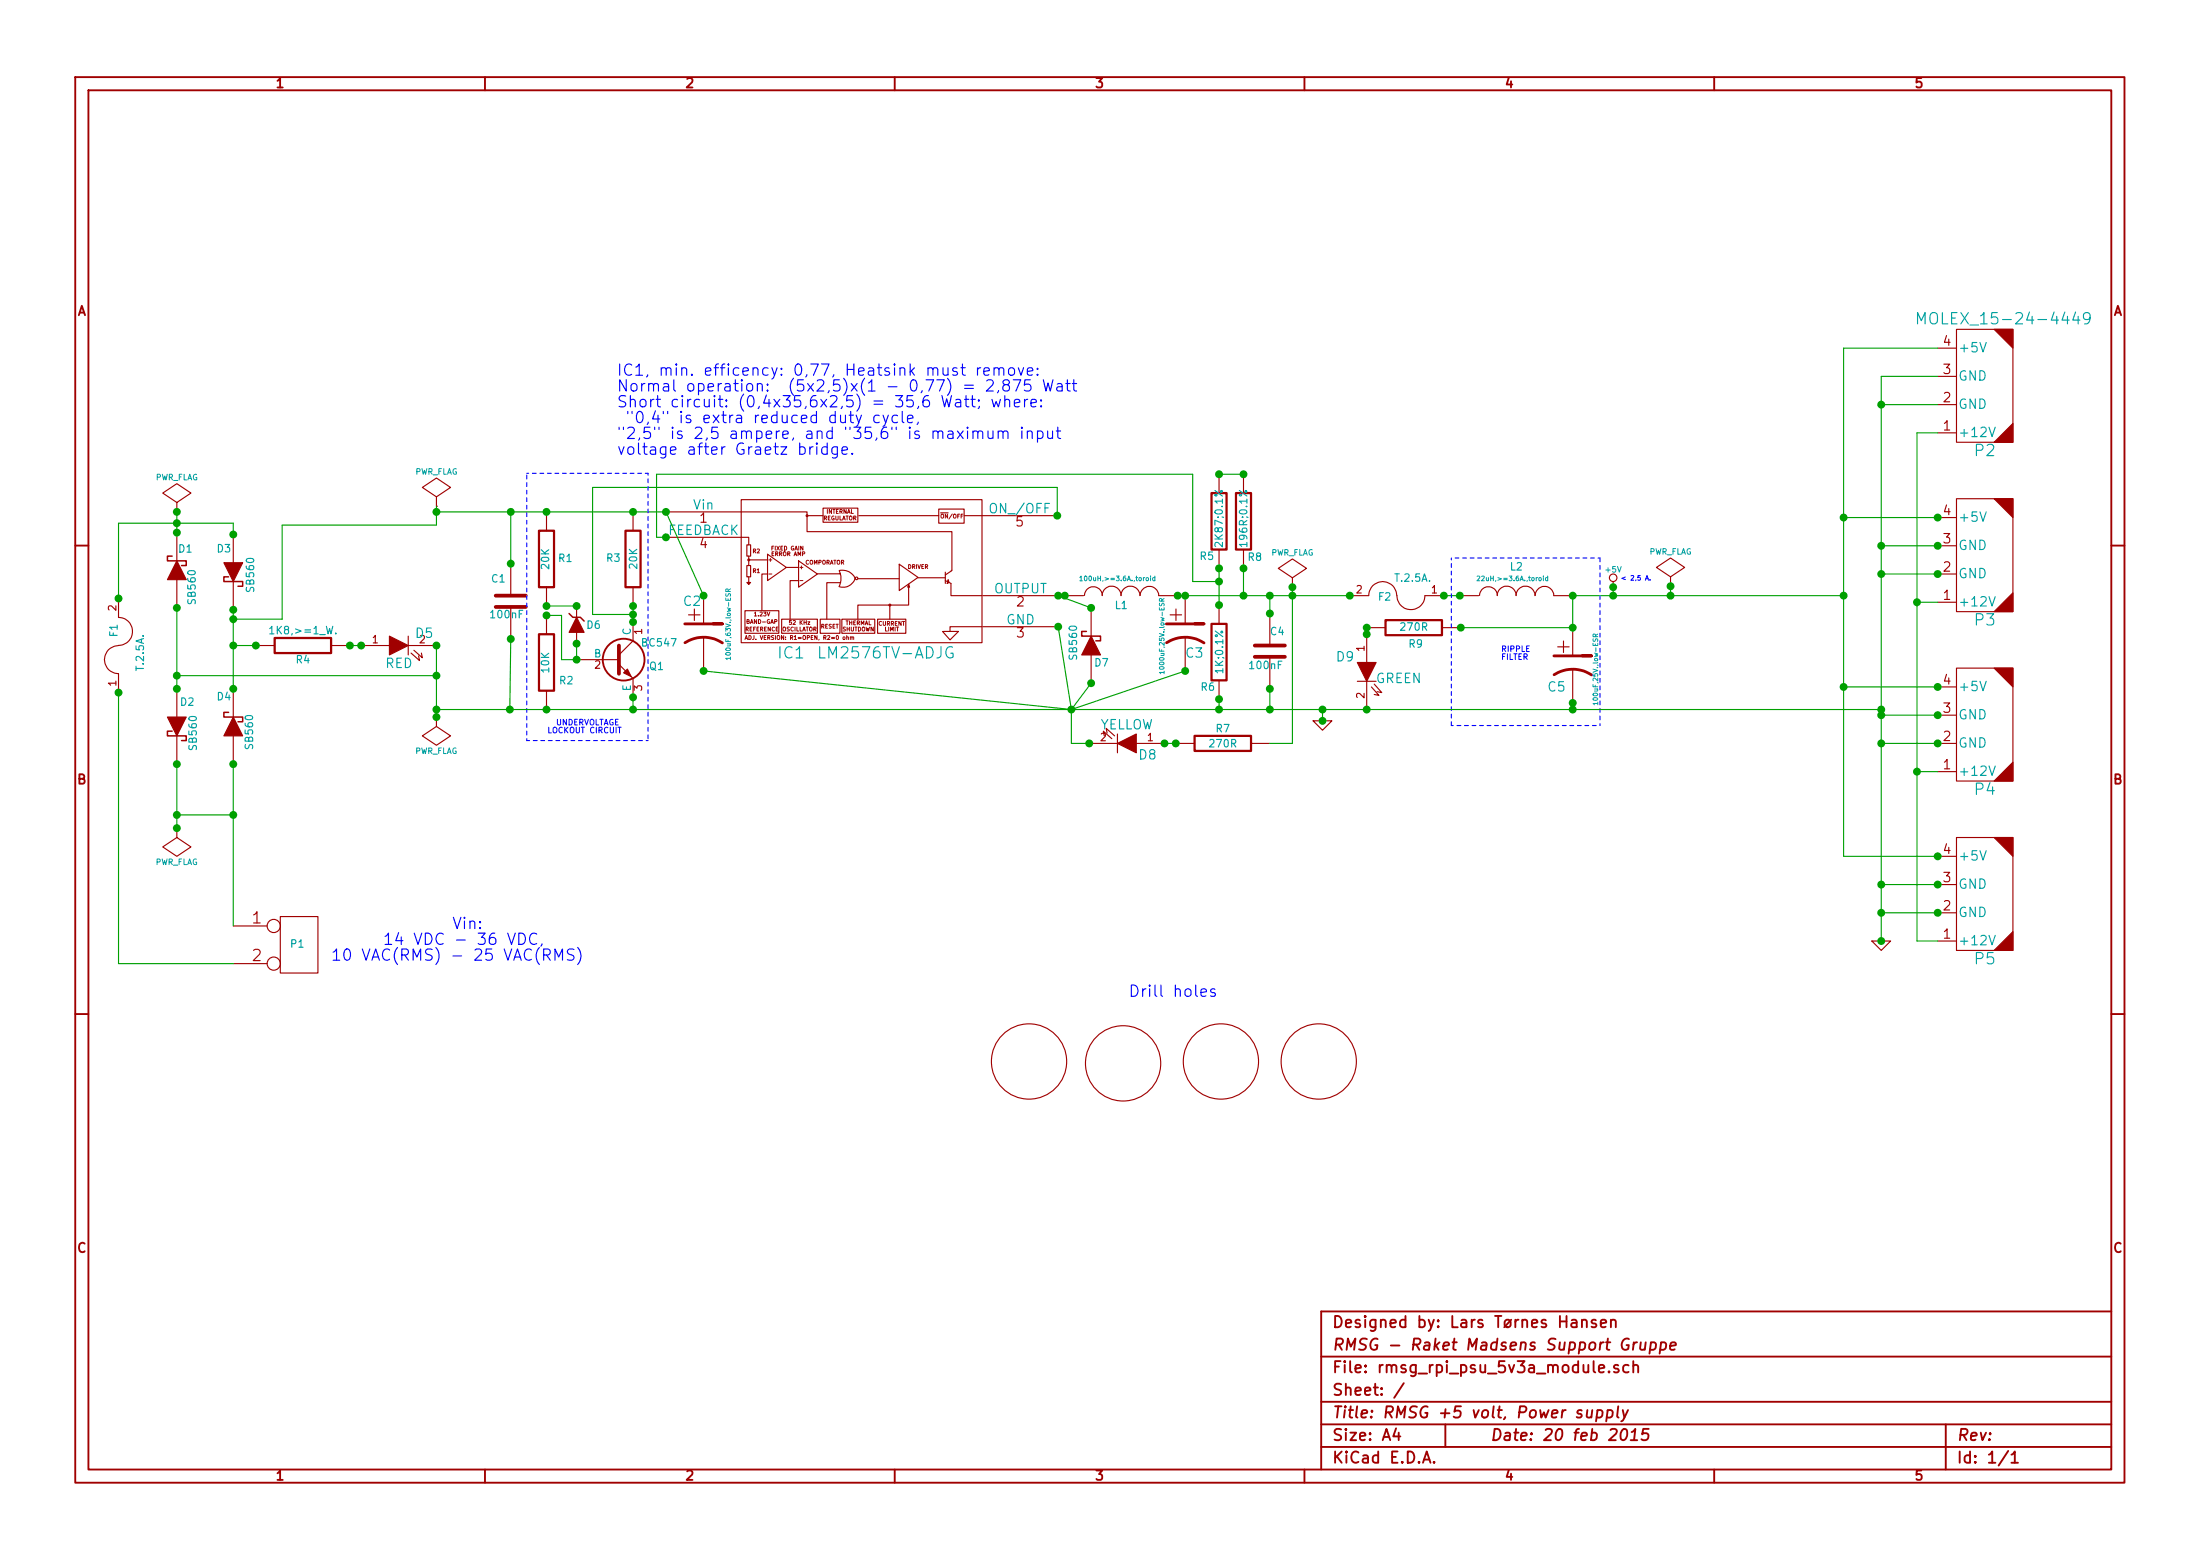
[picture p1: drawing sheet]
EESchema Schematic File Version 2
LIBS:power
LIBS:device
LIBS:transistors
LIBS:conn
LIBS:linear
LIBS:regul
LIBS:74xx
LIBS:cmos4000
LIBS:adc-dac
LIBS:memory
LIBS:xilinx
LIBS:special
LIBS:microcontrollers
LIBS:dsp
LIBS:microchip
LIBS:analog_switches
LIBS:motorola
LIBS:texas
LIBS:intel
LIBS:audio
LIBS:interface
LIBS:digital-audio
LIBS:philips
LIBS:display
LIBS:cypress
LIBS:siliconi
LIBS:opto
LIBS:atmel
LIBS:contrib
LIBS:valves
LIBS:75lbc179
LIBS:fod060l
LIBS:2n7000
LIBS:75176
LIBS:lm2576
LIBS:dmmt5401
LIBS:dmg2305ux
LIBS:si2369ds
LIBS:molex_15-24-4449
LIBS:rj45_wo_shield
LIBS:m2_5_drill_hole
LIBS:rmsg_rpi_psu_5v3a_module-cache
EELAYER 27 0
EELAYER END
$Descr A4 11693 8268
encoding utf-8
Sheet 1 1
Title "RMSG +5 volt, Power supply"
Date "20 feb 2015"
Rev ""
Comp "RMSG - Raket Madsens Support Gruppe"
Comment1 "Designed by: Lars Tørnes Hansen"
Comment2 ""
Comment3 ""
Comment4 ""
$EndDescr
$Comp
L CP1 C3
U 1 1
P 6300 3355
F 0 "C3" H 6300 3245 50  0000 L CNN
F 1 "1000uF,25V.,low-ESR" V 6180 3135 25  0000 L CNN
F 2 "capacitor_multicomp_GPR_1000uF" H 6300 3355 60  0001 C CNN
F 3 "~" H 6300 3355 60  0000 C CNN
	1    6300 3355
	1    0    0    -1  
$EndComp
$Comp
L CP1 C2
U 1 1
P 3740 3355
F 0 "C2" H 3630 3520 50  0000 L CNN
F 1 "100uF,63V.,low-ESR" V 3875 3210 25  0000 L CNN
F 2 "capacitor_panasonic_fr_a_100uf" H 3740 3355 60  0001 C CNN
F 3 "~" H 3740 3355 60  0000 C CNN
	1    3740 3355
	1    0    0    -1  
$EndComp
$Comp
L C C1
U 1 1
P 2715 3185
F 0 "C1" H 2610 3300 40  0000 L CNN
F 1 "100nF" H 2600 3110 40  0000 L CNN
F 2 "C1" H 2753 3035 30  0001 C CNN
F 3 "~" H 2715 3185 60  0000 C CNN
	1    2715 3185
	1    0    0    -1  
$EndComp
$Comp
L C C4
U 1 1
P 6750 3450
F 0 "C4" H 6750 3550 40  0000 L CNN
F 1 "100nF" H 6635 3370 40  0000 L CNN
F 2 "C1" H 6788 3300 30  0001 C CNN
F 3 "~" H 6750 3450 60  0000 C CNN
	1    6750 3450
	1    0    0    -1  
$EndComp
$Comp
L +5V #PWR01
U 1 1
P 8575 3110
F 0 "#PWR01" H 8575 3200 20  0001 C CNN
F 1 "+5V" H 8575 3200 30  0000 C CNN
F 2 "" H 8575 3110 60  0000 C CNN
F 3 "" H 8575 3110 60  0000 C CNN
	1    8575 3110
	1    0    0    -1  
$EndComp
$Comp
L PWR_FLAG #FLG02
U 1 1
P 6870 3110
F 0 "#FLG02" H 6870 3205 30  0001 C CNN
F 1 "PWR_FLAG" H 6870 3290 30  0000 C CNN
F 2 "" H 6870 3110 60  0000 C CNN
F 3 "" H 6870 3110 60  0000 C CNN
	1    6870 3110
	1    0    0    -1  
$EndComp
$Comp
L FUSE F1
U 1 1
P 630 3420
F 0 "F1" H 710 3440 40  0000 C CNN
F 1 "T.2.5A." H 590 3300 40  0000 C CNN
F 2 "fuse_holder_5mm_x_20mm_schurter" H 630 3420 60  0001 C CNN
F 3 "~" H 630 3420 60  0000 C CNN
	1    630  3420
	0    -1   -1   0   
$EndComp
$Comp
L LM2576TV-ADJG IC1
U 1 1
P 4690 2645
F 0 "IC1" H 4205 1825 60  0000 C CNN
F 1 "LM2576TV-ADJG" H 4710 1825 60  0000 C CNN
F 2 "LM2576_TO-220-5_NDH0005D_HEATSINK" H 4690 2645 60  0001 C CNN
F 3 "~" H 4690 2645 60  0000 C CNN
	1    4690 2645
	1    0    0    -1  
$EndComp
$Comp
L DIODESCH D7
U 1 1
P 5800 3420
F 0 "D7" V 5710 3365 40  0000 C CNN
F 1 "SB560" H 5815 3510 40  0000 C CNN
F 2 "do201-15-DO201-15" H 5800 3420 60  0001 C CNN
F 3 "~" H 5800 3420 60  0000 C CNN
	1    5800 3420
	0    -1   -1   0   
$EndComp
$Comp
L INDUCTOR L1
U 1 1
P 5960 3155
F 0 "L1" V 5910 3155 40  0000 C CNN
F 1 "100uH,>=3.6A.,toroid" V 6050 3175 25  0000 C CNN
F 2 "inductor_toroid-bourns_pm2120" H 5960 3155 60  0001 C CNN
F 3 "~" H 5960 3155 60  0000 C CNN
	1    5960 3155
	0    -1   -1   0   
$EndComp
Text Notes 1760 4940 0    60   ~ 0
              Vin: \n      14 VDC - 36 VDC,\n10 VAC(RMS) - 25 VAC(RMS)
Text Notes 8615 3085 0    25   ~ 0
< 2,5 A.
$Comp
L CONN_2 P1
U 1 1
P 1590 5010
F 0 "P1" H 1580 5010 40  0000 C CNN
F 1 "CONN_2" V 1640 5010 40  0001 C CNN
F 2 "TE_Connectivity_AMP_350209-1" H 1590 5010 60  0001 C CNN
F 3 "" H 1590 5010 60  0000 C CNN
	1    1590 5010
	1    0    0    -1  
$EndComp
$Comp
L PWR_FLAG #FLG03
U 1 1
P 940 4390
F 0 "#FLG03" H 940 4485 30  0001 C CNN
F 1 "PWR_FLAG" H 940 4570 30  0000 C CNN
F 2 "" H 940 4390 60  0000 C CNN
F 3 "" H 940 4390 60  0000 C CNN
	1    940  4390
	-1   0    0    1   
$EndComp
$Comp
L FUSE F2
U 1 1
P 7425 3155
F 0 "F2" H 7490 3160 40  0000 C CNN
F 1 "T.2.5A." H 7340 3060 40  0000 C CNN
F 2 "fuse_holder_5mm_x_20mm_schurter" H 7425 3155 60  0001 C CNN
F 3 "~" H 7425 3155 60  0000 C CNN
	1    7425 3155
	-1   0    0    1   
$EndComp
$Comp
L R R9
U 1 1
P 7515 3325
F 0 "R9" V 7430 3315 40  0000 C CNN
F 1 "270R" V 7520 3325 40  0000 C CNN
F 2 "resistor_250milliwatt-TE_Connectivity_LR0204" V 7445 3325 30  0001 C CNN
F 3 "~" H 7515 3325 30  0000 C CNN
	1    7515 3325
	0    -1   -1   0   
$EndComp
$Comp
L LED D9
U 1 1
P 7265 3560
F 0 "D9" V 7190 3675 50  0000 C CNN
F 1 "GREEN" V 7305 3390 50  0000 C CNN
F 2 "led5mm-LED5MM" H 7340 3355 60  0001 C CNN
F 3 "~" H 7265 3560 60  0000 C CNN
	1    7265 3560
	0    -1   1    0   
$EndComp
$Comp
L LED D8
U 1 1
P 5990 3940
F 0 "D8" H 5880 4000 50  0000 C CNN
F 1 "YELLOW" H 5990 3840 50  0000 C CNN
F 2 "led5mm-LED5MM" H 5930 4090 60  0001 C CNN
F 3 "~" H 5990 3940 60  0000 C CNN
	1    5990 3940
	-1   0    0    1   
$EndComp
$Comp
L R R7
U 1 1
P 6500 3940
F 0 "R7" V 6580 3940 40  0000 C CNN
F 1 "270R" V 6500 3940 40  0000 C CNN
F 2 "resistor_250milliwatt-TE_Connectivity_LR0204" V 6430 3940 30  0001 C CNN
F 3 "~" H 6500 3940 30  0000 C CNN
	1    6500 3940
	0    -1   -1   0   
$EndComp
$Comp
L R R4
U 1 1
P 1610 3420
F 0 "R4" V 1690 3420 40  0000 C CNN
F 1 "1K8,>=1_W." V 1535 3420 40  0000 C CNN
F 2 "R7" V 1540 3420 30  0001 C CNN
F 3 "~" H 1610 3420 30  0000 C CNN
	1    1610 3420
	0    1    1    0   
$EndComp
$Comp
L LED D5
U 1 1
P 2120 3420
F 0 "D5" H 2255 3480 50  0000 C CNN
F 1 "RED" H 2120 3320 50  0000 C CNN
F 2 "led5mm-LED5MM" H 2130 3540 60  0001 C CNN
F 3 "~" H 2120 3420 60  0000 C CNN
	1    2120 3420
	1    0    0    -1  
$EndComp
Text Notes 3280 2000 0    60   ~ 0
IC1, min. efficency: 0,77, Heatsink must remove: \nNormal operation:  (5x2,5)x(1 - 0,77) = 2,875 Watt \nShort circuit: (0,4x35,6x2,5) = 35,6 Watt; where:\n "0,4" is extra reduced duty cycle, \n"2,5" is 2,5 ampere, and "35,6" is maximum input \nvoltage after Graetz bridge.
$Comp
L DIODESCH D1
U 1 1
P 940 3020
F 0 "D1" V 1055 2975 40  0000 C CNN
F 1 "SB560" H 850 2935 40  0000 C CNN
F 2 "do201-15-DO201-15" H 940 3020 60  0001 C CNN
F 3 "~" H 940 3020 60  0000 C CNN
	1    940  3020
	0    -1   -1   0   
$EndComp
$Comp
L DIODESCH D4
U 1 1
P 1240 3850
F 0 "D4" V 1400 3900 40  0000 C CNN
F 1 "SB560" H 1210 3760 40  0000 C CNN
F 2 "do201-15-DO201-15" H 1240 3850 60  0001 C CNN
F 3 "~" H 1240 3850 60  0000 C CNN
	1    1240 3850
	0    -1   -1   0   
$EndComp
$Comp
L DIODESCH D3
U 1 1
P 1240 3030
F 0 "D3" V 1120 2980 40  0000 C CNN
F 1 "SB560" H 1255 3120 40  0000 C CNN
F 2 "do201-15-DO201-15" H 1240 3030 60  0001 C CNN
F 3 "~" H 1240 3030 60  0000 C CNN
	1    1240 3030
	0    1    1    0   
$EndComp
$Comp
L DIODESCH D2
U 1 1
P 940 3850
F 0 "D2" V 815 3905 40  0000 C CNN
F 1 "SB560" H 975 3935 40  0000 C CNN
F 2 "do201-15-DO201-15" H 940 3850 60  0001 C CNN
F 3 "~" H 940 3850 60  0000 C CNN
	1    940  3850
	0    1    1    0   
$EndComp
$Comp
L PWR_FLAG #FLG04
U 1 1
P 940 2710
F 0 "#FLG04" H 940 2805 30  0001 C CNN
F 1 "PWR_FLAG" H 940 2890 30  0000 C CNN
F 2 "" H 940 2710 60  0000 C CNN
F 3 "" H 940 2710 60  0000 C CNN
	1    940  2710
	1    0    0    -1  
$EndComp
$Comp
L PWR_FLAG #FLG05
U 1 1
P 2320 2680
F 0 "#FLG05" H 2320 2775 30  0001 C CNN
F 1 "PWR_FLAG" H 2320 2860 30  0000 C CNN
F 2 "" H 2320 2680 60  0000 C CNN
F 3 "" H 2320 2680 60  0000 C CNN
	1    2320 2680
	1    0    0    -1  
$EndComp
$Comp
L INDUCTOR L2
U 1 1
P 8060 3155
F 0 "L2" V 8215 3155 40  0000 C CNN
F 1 "22uH,>=3.6A.,toroid" V 8150 3175 25  0000 C CNN
F 2 "inductor_toroid-bourns_pm2120" H 8060 3155 60  0001 C CNN
F 3 "~" H 8060 3155 60  0000 C CNN
	1    8060 3155
	0    -1   -1   0   
$EndComp
$Comp
L CP1 C5
U 1 1
P 8360 3525
F 0 "C5" H 8225 3405 50  0000 L CNN
F 1 "100uF,25V.,low-ESR" V 8485 3310 25  0000 L CNN
F 2 "capacitor_panasonic_fr_a_100uf" H 8360 3525 60  0001 C CNN
F 3 "~" H 8360 3525 60  0000 C CNN
	1    8360 3525
	1    0    0    -1  
$EndComp
$Comp
L R R1
U 1 1
P 2905 2960
F 0 "R1" H 2805 2955 40  0000 C CNN
F 1 "20K" V 2912 2961 40  0000 C CNN
F 2 "resistor_250milliwatt-TE_Connectivity_LR0204" V 2835 2960 30  0001 C CNN
F 3 "~" H 2905 2960 30  0000 C CNN
	1    2905 2960
	-1   0    0    1   
$EndComp
$Comp
L R R2
U 1 1
P 2905 3510
F 0 "R2" H 2800 3605 40  0000 C CNN
F 1 "10K" V 2912 3511 40  0000 C CNN
F 2 "resistor_250milliwatt-TE_Connectivity_LR0204" V 2835 3510 30  0001 C CNN
F 3 "~" H 2905 3510 30  0000 C CNN
	1    2905 3510
	-1   0    0    1   
$EndComp
$Comp
L R R3
U 1 1
P 3365 2960
F 0 "R3" H 3260 2960 40  0000 C CNN
F 1 "20K" V 3372 2961 40  0000 C CNN
F 2 "resistor_250milliwatt-TE_Connectivity_LR0204" V 3295 2960 30  0001 C CNN
F 3 "~" H 3365 2960 30  0000 C CNN
	1    3365 2960
	1    0    0    -1  
$EndComp
$Comp
L BC547 Q1
U 1 1
P 3265 3495
F 0 "Q1" H 3530 3455 40  0000 R CNN
F 1 "BC547" H 3600 3580 40  0000 R CNN
F 2 "to92-TO92" H 3505 3515 29  0001 C CNN
F 3 "" H 3265 3495 60  0000 C CNN
	1    3265 3495
	1    0    0    -1  
$EndComp
$Comp
L ZENERSMALL D6
U 1 1
P 3065 3310
F 0 "D6" V 3065 3220 40  0000 C CNN
F 1 "8V7, Zener" V 2995 3230 30  0001 C CNN
F 2 "DO-35" H 3065 3310 60  0001 C CNN
F 3 "~" H 3065 3310 60  0000 C CNN
	1    3065 3310
	0    -1   -1   0   
$EndComp
Text Notes 2910 3855 0    30   ~ 0
  UNDERVOLTAGE \nLOCKOUT CIRCUIT\n
Text Notes 7980 3465 0    30   ~ 0
RIPPLE\nFILTER
Wire Wire Line
	630  2770 1240 2770
Wire Wire Line
	2320 2710 3540 2710
Connection ~ 2715 2710
Wire Wire Line
	2715 2710 2715 2985
Wire Wire Line
	2710 3760 2715 3385
Connection ~ 2710 3760
Connection ~ 2715 3385
Connection ~ 2715 2985
Connection ~ 3540 2710
Connection ~ 3540 2845
Connection ~ 5620 2730
Connection ~ 5625 3320
Wire Wire Line
	3150 2580 5620 2580
Wire Wire Line
	5620 2580 5620 2730
Wire Wire Line
	5695 3760 5625 3320
Wire Wire Line
	3540 2710 3740 3155
Connection ~ 3740 3155
Wire Wire Line
	5695 3760 3740 3555
Connection ~ 3740 3555
Connection ~ 5695 3760
Connection ~ 5625 3155
Wire Wire Line
	5625 3155 5660 3155
Connection ~ 5660 3155
Connection ~ 6260 3155
Wire Wire Line
	5695 3760 6300 3555
Connection ~ 6300 3555
Connection ~ 6300 3155
Wire Wire Line
	6260 3155 7175 3155
Wire Wire Line
	3490 2845 3490 2510
Wire Wire Line
	3490 2510 6340 2510
Wire Wire Line
	6750 3760 6750 3650
Connection ~ 6750 3760
Wire Wire Line
	6750 3250 6750 3155
Connection ~ 6750 3155
Connection ~ 6750 3650
Connection ~ 6750 3250
Connection ~ 7175 3155
Connection ~ 7675 3155
Wire Wire Line
	6190 3940 6250 3940
Wire Wire Line
	5790 3940 5695 3940
Wire Wire Line
	5695 3940 5695 3760
Connection ~ 6250 3940
Connection ~ 6190 3940
Connection ~ 5790 3940
Wire Wire Line
	7675 3155 7760 3155
Connection ~ 7760 3155
Connection ~ 8360 3155
Wire Wire Line
	9800 3155 8360 3155
Wire Wire Line
	8360 3155 8360 3325
Connection ~ 8360 3325
Wire Wire Line
	8360 3325 7765 3325
Connection ~ 7765 3325
Wire Wire Line
	3540 2845 3490 2845
Connection ~ 2905 3760
Connection ~ 2905 2710
Connection ~ 3365 2710
Connection ~ 2905 3260
Connection ~ 2905 3210
Wire Wire Line
	3365 3210 3365 3295
Connection ~ 3365 3295
Connection ~ 3365 3210
Wire Wire Line
	3365 3760 3365 3695
Connection ~ 3365 3760
Connection ~ 3365 3695
Wire Wire Line
	3065 3495 2985 3495
Wire Wire Line
	2985 3495 2985 3260
Wire Wire Line
	2985 3260 2905 3260
Wire Wire Line
	2905 3210 3065 3210
Connection ~ 3065 3210
Connection ~ 3065 3495
Connection ~ 3065 3410
Wire Wire Line
	3365 3255 3150 3255
Wire Wire Line
	3150 3255 3150 2580
Connection ~ 3365 3255
Wire Notes Line
	2800 2505 3445 2505
Wire Notes Line
	3445 2505 3445 3925
Wire Notes Line
	3445 3925 2800 3925
Wire Notes Line
	2800 3925 2800 2505
Wire Wire Line
	7265 3360 7265 3325
Connection ~ 7265 3325
Connection ~ 7265 3360
Connection ~ 7265 3760
Wire Notes Line
	7715 2955 7715 3845
Wire Notes Line
	7715 3845 8505 3845
Wire Notes Line
	8505 3845 8505 2955
Wire Notes Line
	8505 2955 7715 2955
Wire Wire Line
	3065 3410 3065 3495
Wire Wire Line
	2320 3760 10000 3760
Wire Wire Line
	8360 3760 8360 3725
Connection ~ 8360 3725
Wire Wire Line
	8575 3155 8575 3110
Connection ~ 8575 3110
$Comp
L MOLEX_15-24-4449 P2
U 1 1
P 10550 2040
F 0 "P2" H 10550 1690 60  0000 C CNN
F 1 "MOLEX_15-24-4449" H 10650 2390 60  0000 C CNN
F 2 "MOLEX-15-24-4449" H 10550 2040 60  0001 C CNN
F 3 "~" H 10550 2040 60  0000 C CNN
	1    10550 2040
	1    0    0    -1  
$EndComp
$Comp
L MOLEX_15-24-4449 P3
U 1 1
P 10550 2940
F 0 "P3" H 10550 2590 60  0000 C CNN
F 1 "MOLEX_15-24-4449" H 10650 3290 60  0001 C CNN
F 2 "MOLEX-15-24-4449" H 10550 2940 60  0001 C CNN
F 3 "~" H 10550 2940 60  0000 C CNN
	1    10550 2940
	1    0    0    -1  
$EndComp
$Comp
L MOLEX_15-24-4449 P4
U 1 1
P 10550 3840
F 0 "P4" H 10550 3490 60  0000 C CNN
F 1 "MOLEX_15-24-4449" H 10650 4190 60  0001 C CNN
F 2 "MOLEX-15-24-4449" H 10550 3840 60  0001 C CNN
F 3 "~" H 10550 3840 60  0000 C CNN
	1    10550 3840
	1    0    0    -1  
$EndComp
$Comp
L MOLEX_15-24-4449 P5
U 1 1
P 10550 4740
F 0 "P5" H 10550 4390 60  0000 C CNN
F 1 "MOLEX_15-24-4449" H 10650 5090 60  0001 C CNN
F 2 "MOLEX-15-24-4449" H 10550 4740 60  0001 C CNN
F 3 "~" H 10550 4740 60  0000 C CNN
	1    10550 4740
	1    0    0    -1  
$EndComp
Wire Wire Line
	10000 4840 10300 4840
Wire Wire Line
	10000 3940 10300 3940
Wire Wire Line
	10000 3040 10300 3040
Connection ~ 10000 3940
Connection ~ 10000 3040
Wire Wire Line
	10000 2890 10300 2890
Wire Wire Line
	10000 3790 10300 3790
Wire Wire Line
	9800 4540 10300 4540
Wire Wire Line
	9800 1840 9800 4540
Wire Wire Line
	9800 3640 10300 3640
Wire Wire Line
	10300 2740 9800 2740
Connection ~ 9800 3640
Connection ~ 9800 2740
$Comp
L GND #PWR06
U 1 1
P 10000 4990
F 0 "#PWR06" H 10000 4990 30  0001 C CNN
F 1 "GND" H 10000 4920 30  0001 C CNN
F 2 "" H 10000 4990 60  0000 C CNN
F 3 "" H 10000 4990 60  0000 C CNN
	1    10000 4990
	1    0    0    -1  
$EndComp
Wire Wire Line
	10000 1990 10000 4990
Connection ~ 10000 4840
Connection ~ 10300 2740
Connection ~ 10300 2890
Connection ~ 10300 3040
Connection ~ 10300 3640
Connection ~ 10300 3790
Connection ~ 10300 3940
Connection ~ 10300 4540
Connection ~ 10300 4840
Connection ~ 10000 4990
Wire Wire Line
	6870 3940 6750 3940
Wire Wire Line
	6870 3110 6870 3940
Connection ~ 6870 3155
Connection ~ 6870 3110
$Comp
L R R6
U 1 1
P 6480 3455
F 0 "R6" H 6420 3265 40  0000 C CNN
F 1 "1K;0.1%" V 6487 3456 40  0000 C CNN
F 2 "resistor_250milliwatt-TE_Connectivity_LR0204" V 6410 3455 30  0001 C CNN
F 3 "~" H 6480 3455 30  0000 C CNN
	1    6480 3455
	1    0    0    -1  
$EndComp
Wire Wire Line
	6480 3705 6480 3760
Connection ~ 6480 3760
Connection ~ 6480 3705
$Comp
L R R5
U 1 1
P 6480 2760
F 0 "R5" H 6415 2570 40  0000 C CNN
F 1 "2K87;0.1%" V 6485 2775 40  0000 C CNN
F 2 "resistor_250milliwatt-TE_Connectivity_LR0204" V 6410 2760 30  0001 C CNN
F 3 "~" H 6480 2760 30  0000 C CNN
	1    6480 2760
	1    0    0    -1  
$EndComp
$Comp
L R R8
U 1 1
P 6610 2760
F 0 "R8" H 6670 2565 40  0000 C CNN
F 1 "196R;0.1%" V 6615 2775 40  0000 C CNN
F 2 "resistor_250milliwatt-TE_Connectivity_LR0204" V 6540 2760 30  0001 C CNN
F 3 "~" H 6610 2760 30  0000 C CNN
	1    6610 2760
	1    0    0    -1  
$EndComp
Wire Wire Line
	6610 3010 6610 3155
Connection ~ 6610 3155
Connection ~ 6610 3010
Wire Wire Line
	6480 3010 6480 3205
Connection ~ 6480 3205
Connection ~ 6480 3010
Wire Wire Line
	6340 2510 6340 3080
Wire Wire Line
	6340 3080 6480 3080
Connection ~ 6480 3080
Wire Wire Line
	6480 2510 6610 2510
Connection ~ 6480 2510
Connection ~ 6610 2510
Wire Wire Line
	5695 3760 5800 3620
Connection ~ 5800 3620
Wire Wire Line
	5625 3155 5800 3220
Connection ~ 5800 3220
Wire Wire Line
	10300 4690 10000 4690
Connection ~ 10000 4690
Connection ~ 10300 4690
Connection ~ 10000 3790
Connection ~ 10000 2890
$Comp
L GND #PWR07
U 1 1
P 7030 3820
F 0 "#PWR07" H 7030 3820 30  0001 C CNN
F 1 "GND" H 7030 3750 30  0001 C CNN
F 2 "" H 7030 3820 60  0000 C CNN
F 3 "" H 7030 3820 60  0000 C CNN
	1    7030 3820
	1    0    0    -1  
$EndComp
Wire Wire Line
	7030 3820 7030 3760
Connection ~ 7030 3760
Connection ~ 7030 3820
Connection ~ 9800 3155
Connection ~ 8575 3155
Connection ~ 10000 3760
Connection ~ 8360 3760
$Comp
L PWR_FLAG #FLG08
U 1 1
P 8880 3105
F 0 "#FLG08" H 8880 3200 30  0001 C CNN
F 1 "PWR_FLAG" H 8880 3285 30  0000 C CNN
F 2 "" H 8880 3105 60  0000 C CNN
F 3 "" H 8880 3105 60  0000 C CNN
	1    8880 3105
	1    0    0    -1  
$EndComp
Wire Wire Line
	8880 3105 8880 3155
Connection ~ 8880 3155
Connection ~ 8880 3105
$Comp
L PWR_FLAG #FLG09
U 1 1
P 2320 3800
F 0 "#FLG09" H 2320 3895 30  0001 C CNN
F 1 "PWR_FLAG" H 2320 3980 30  0000 C CNN
F 2 "" H 2320 3800 60  0000 C CNN
F 3 "" H 2320 3800 60  0000 C CNN
	1    2320 3800
	-1   0    0    1   
$EndComp
Wire Wire Line
	940  3650 940  3220
Wire Wire Line
	1240 3650 1240 3230
Wire Wire Line
	1240 2770 1240 2830
Wire Wire Line
	940  2710 940  2820
Connection ~ 940  2770
Wire Wire Line
	940  4050 940  4390
Wire Wire Line
	1240 4050 1240 4910
Connection ~ 1240 4050
Connection ~ 940  4050
Connection ~ 940  3650
Connection ~ 1240 3650
Connection ~ 940  3220
Connection ~ 1240 3230
Connection ~ 940  2820
Connection ~ 1240 2830
Wire Wire Line
	2320 3420 2320 3800
Wire Wire Line
	2320 3580 940  3580
Connection ~ 940  3580
Wire Wire Line
	1240 3280 1500 3280
Wire Wire Line
	1500 3280 1500 2780
Wire Wire Line
	1500 2780 2320 2780
Connection ~ 1240 3280
Wire Wire Line
	1360 3420 1240 3420
Connection ~ 1240 3420
Connection ~ 1360 3420
Wire Wire Line
	1240 4320 940  4320
Connection ~ 1240 4320
Connection ~ 940  4320
Connection ~ 940  4390
Wire Wire Line
	630  5110 1240 5110
Wire Wire Line
	630  3670 630  5110
Wire Wire Line
	630  2770 630  3170
Connection ~ 2320 3580
Connection ~ 2320 3760
Connection ~ 2320 3800
Wire Wire Line
	2320 2780 2320 2680
Connection ~ 2320 2710
Connection ~ 2320 3420
Wire Wire Line
	1860 3420 1920 3420
Connection ~ 1860 3420
Connection ~ 1920 3420
Wire Wire Line
	10300 1840 9800 1840
Wire Wire Line
	10300 1990 10000 1990
Wire Wire Line
	10300 2140 10000 2140
Connection ~ 10000 2140
Connection ~ 940  2710
Connection ~ 630  3170
Connection ~ 630  3670
$Comp
L M2_5_DRILL_HOLE DRILL_HOLE1
U 1 1
P 5470 5630
F 0 "DRILL_HOLE1" H 5420 5330 60  0001 C CNN
F 1 "M2_5_DRILL_HOLE" H 5470 5930 60  0001 C CNN
F 2 "M2_50mm-Drill_hole_M2_85mm" H 5470 5630 60  0001 C CNN
F 3 "~" H 5470 5630 60  0000 C CNN
	1    5470 5630
	1    0    0    -1  
$EndComp
$Comp
L M2_5_DRILL_HOLE DRILL_HOLE2
U 1 1
P 5970 5640
F 0 "DRILL_HOLE2" H 5920 5340 60  0001 C CNN
F 1 "M2_5_DRILL_HOLE" H 5970 5940 60  0001 C CNN
F 2 "M2_50mm-Drill_hole_M2_85mm" H 5970 5640 60  0001 C CNN
F 3 "~" H 5970 5640 60  0000 C CNN
	1    5970 5640
	1    0    0    -1  
$EndComp
$Comp
L M2_5_DRILL_HOLE DRILL_HOLE3
U 1 1
P 6490 5630
F 0 "DRILL_HOLE3" H 6440 5330 60  0001 C CNN
F 1 "M2_5_DRILL_HOLE" H 6490 5930 60  0001 C CNN
F 2 "M2_50mm-Drill_hole_M2_85mm" H 6490 5630 60  0001 C CNN
F 3 "~" H 6490 5630 60  0000 C CNN
	1    6490 5630
	1    0    0    -1  
$EndComp
$Comp
L M2_5_DRILL_HOLE DRILL_HOLE4
U 1 1
P 7010 5630
F 0 "DRILL_HOLE4" H 6960 5330 60  0001 C CNN
F 1 "M2_5_DRILL_HOLE" H 7010 5930 60  0001 C CNN
F 2 "M2_50mm-Drill_hole_M2_85mm" H 7010 5630 60  0001 C CNN
F 3 "~" H 7010 5630 60  0000 C CNN
	1    7010 5630
	1    0    0    -1  
$EndComp
Text Notes 6000 5300 0    60   ~ 0
Drill holes
Wire Wire Line
	10190 4990 10300 4990
Wire Wire Line
	10190 2290 10190 4990
Wire Wire Line
	10190 4090 10300 4090
Wire Wire Line
	10300 3190 10190 3190
Connection ~ 10190 4090
Wire Wire Line
	10300 2290 10190 2290
Connection ~ 10190 3190
$EndSCHEMATC
